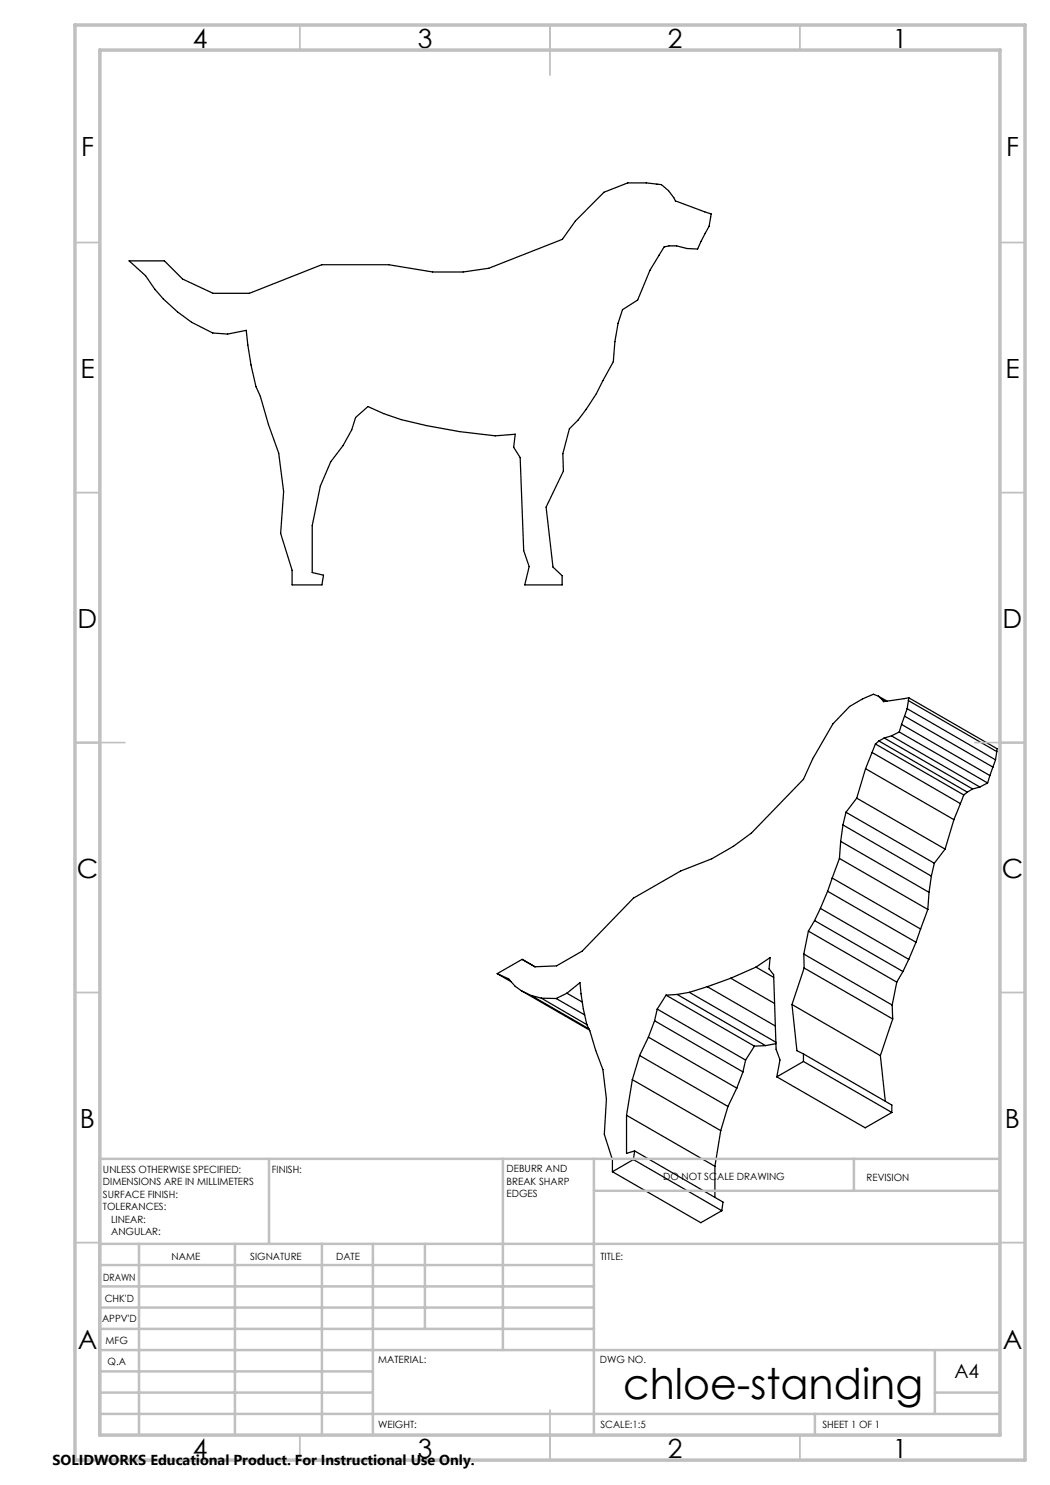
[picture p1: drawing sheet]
<svg xmlns="http://www.w3.org/2000/svg" width="210mm" height="297mm" viewBox="0 0 210 297" stroke-linecap="round" stroke-linejoin="round" font-family="sans-serif">
<g fill="none" stroke="#000" stroke-width=".25">
<path d="M25.8 52.2h7.1l3.6 3.6 6.1 2.9h7.3l14.4-5.8h13.5l8.7 1.5h6.1l5.2-.7 14.7-5.8 2.6-3.7 5.7-5.8 4.8-1.8h3.7l3 .3 1.4 1.2 1.4 2.1 7.1 2.6-.4 2.5-2.3 4.5-2.1-.1-2.1-.5h-1.5l-1 .2-2.8 4.6-2.5 6-3 1.9-.9 2.8-.6 3.6-.3 4.1-2.1 3.7a32 32 0 0 1-6.7 9.7l-1.3 4.9 .1 3.5-3.5 7.2 1.4 12 1.8 1.7v1.9h-7.4l.8-3.7-1.1-3.2-.7-18.6-1.3-2 .3-2.6-3.9 .3-7.2-.9-6.6-1.2-5.1-1.2-3.5-1.2-3.1-1.4-2.5 2.2-.8 2.5-1.7 3.1-2.5 3.3-2 4.8-1.7 7.9v9.4l2.3 .5-.3 2h-6v-3l-2.3-7.3 .6-8.4-1-7.7-2-5.7-1.6-5.6-.9-2-1-4.3-1-6.9-3.7 .7-3-.2a29.2 29.2 0 0 1-13.4-11.5zM175.7 139.2l-1-.4-2.2 1-2.6 1.5-3.3 3.5-4.1 7-1.8 4.1-10.4 10.7-3.6 2.7-4.4 2.5-6.2 2.4-9.4 5.4-10.2 10.6-5.2 3-4.3 .2-2.6-1.5-5 2.8M175.7 139.2l.8 .7M175.7 139.2l1.7 1M176.5 139.9l.6 .4M181.8 139.6l-5.1 .7-.2-.4M181.8 139.6l-.1 .5M181.8 139.6l17.6 10.2v.5M171.3 159.6l-2.1 2.9M171.3 159.6l17.7 10.2M173.1 153.7l-1.8 5.9M173.1 153.7l17.7 10.2"/>
<path d="M174.4 150.5l-1.3 3.2M174.4 150.5l17.7 10.2M175.1 148.8l-.7 1.7M175.1 148.8l17.7 10.2M175.8 148.2l-.7 .6M175.8 148.2l17.7 10.2M176.8 147.6l-1 .6M176.8 147.6l17.7 10.2M178.3 147.2l-1.5 .4M178.3 147.2l17.7 10.2M179.8 146.4l-1.5 .8M179.8 146.4l17.7 10.2"/>
<path d="M180.3 144.9l-.5 1.5M180.3 144.9l17.7 10.2M180.9 143.2l-.6 1.7M180.9 143.2l17.7 10.2M181.4 141.7l-.5 1.5M181.4 141.7l17.7 10.3M181.7 140.1l-.3 1.6M181.7 140.1l17.7 10.2M192.8 159l-.7 1.7M193.5 158.4l-.7 .6M194.5 157.8l-1 .6M196 157.4l-1.5 .4"/>
<path d="M197.5 156.6l-1.5 .8M198 155.1l-.5 1.5M198.6 153.4l-.6 1.7M199.1 152l-.5 1.4M199.4 150.3l-.3 1.7M165.5 178.3l-1.4 3.4M165.5 178.3l17.7 10.2M166.4 175.6l-.9 2.7M166.4 175.6l17.7 10.2M167.9 171.7l-1.5 3.9M167.9 171.7l17.7 10.2M168.1 168.3l-.2 3.4"/>
<path d="M168.1 168.3l17.7 10.2M168.6 165l-.5 3.3M168.6 165l17.7 10.2M169.2 162.5l-.6 2.5M169.2 162.5l17.7 10.1M185.8 178.5l-.2 3.4M186.3 175.2l-.5 3.3M186.9 172.6l-.6 2.6M189 169.8l-2.1 2.8M190.8 163.9l-1.8 5.9M192.1 160.7l-1.3 3.2M99.4 194.7l2.3 1.1 1.3 1.5 1.3 .9"/>
<path d="M99.4 194.7l2.8 1.7M104.3 198.2l2 .9M104.3 198.2l13.6 7.8M106.3 199.1l2 .5M106.3 199.1l11.5 6.7M108.3 199.6l2.9 .1M108.3 199.6l9.1 5.3M111.2 199.7l5.7 3.3M113.4 198.6l2.6-2.1 .7 5.3 .7 3.1M113.4 198.6l-2.2 1.1M113.4 198.6l3.1 1.8M133.2 199l-1.8 2.8"/>
<path d="M133.2 199l17.7 10.2M135.4 198.9l-2.2 .1M135.4 198.9l17.7 10.2M137.9 198.5l-2.5 .4M137.9 198.5l17.3 10M141.5 197.3l-3.6 1.2M141.5 197.3l13.6 7.9M146.2 195.6l-4.7 1.7M146.2 195.6l8.7 5.1M151.2 193.4l2.8-1.9-.2 2.3 .9 1.1 .5 15 .8 2.1-.6 3.4M151.2 193.4l-5 2.2M151.2 193.4l3.5 2.1"/>
<path d="M160.8 190.8v2.8M160.8 190.8l17.6 10.2M160.8 193.6l-2.4 7.3M160.8 193.6l17.7 10.2M161.7 186.2l-.9 4.6M161.7 186.2l17.7 10.2M162.9 184.1l-1.2 2.1M162.9 184.1l17.7 10.2M164.1 181.7l-1.2 2.4M164.1 181.7l17.7 10.2M179.4 196.4l-1 4.6M180.6 194.3l-1.2 2.1"/>
<path d="M181.8 191.9l-1.2 2.4M183.2 188.5l-1.4 3.4M184.1 185.8l-.9 2.7M185.6 181.9l-1.5 3.9M117.4 204.9l.6 1.3 1.1 3.9 1.5 3.8 .7 5.9-.4 7.1 1.6 5v2.4M126.5 215.9l-1.2 7.2M126.5 215.9l17.6 10.2M127.9 211.1l-1.4 4.8M127.9 211.1l17.7 10.2M129.7 207.4l-1.8 3.7M129.7 207.4l17.7 10.2M130.9 204.1l-1.2 3.3"/>
<path d="M130.9 204.1l17.7 10.3M131.4 201.8l-.5 2.3M131.4 201.8l17.7 10.2M147.4 217.6l-1.8 3.7M148.6 214.4l-1.2 3.2M149.1 212l-.5 2.4M150.9 209.2l-1.8 2.8M153.1 209.1l-2.2 .1M155.2 208.7l-2.1 .4M155.4 215.4l17.6 10.2 5.4-3.1M158.4 200.9l1 9.2 1.3 .7M158.4 200.9l17.7 10.2"/>
<path d="M160.7 210.8v1.5M160.7 212.3l-5.3 3.1M160.7 212.3l17.7 10.2M160.7 210.8l17.7 10.2v1.5M176.1 211.1l1 9.1M178.4 201l.1 2.8M178.5 203.8l-2.4 7.3M122.5 234.3l17.7 10.2 4.2-2.4M125.3 223.1v7.6l1.6-.5M125.3 223.1l17.7 10.2M126.7 231.9l-4.2 2.4M126.7 231.9l17.7 10.2"/>
<path d="M126.9 230.2l-.2 1.7M126.9 230.2l17.7 10.2-.2 1.7M143 233.3v6.2M144.1 226.1l-1.1 7.2M145.6 221.3l-1.5 4.8"/>
</g>
<g fill="none" stroke="#c0c0c0" stroke-width=".35">
<path d="M60 5v5M110 5v10M160 5v5M15 48.5h5M200 48.5h5M15 98.5h5M200 98.5h5M15 148.5h10M195 148.5h10M15 198.5h5M200 198.5h5M15 248.5h5"/>
<path d="M200 248.5h5M60 287v5M110 282v10M160 287v5"/>
</g>
<g fill="none" stroke="#c0c0c0" stroke-width=".5">
<path d="M53.8 231.8v17M100.6 231.8v38.2M118.8 231.8v55.2M118.8 238.2h81.2M170.8 231.8v6.4M200 231.8h-180v55.2M20 248.8h180M20 257.3h98.8M20 253h98.8M27.8 248.8v38.2M47 248.8v38.2M64.4 248.8v38.2"/>
<path d="M74.6 248.8v38.2M85 248.8v17M20 265.8h98.8M20 261.5h98.8M20 278.5h54.6M20 274.3h54.6M20 270h180M187 278.5h13M187 270v12.8M20 282.8h180M163 282.8v4.2"/>
</g>
<path d="M15 5h190v287h-190zM20 10h180v277h-180z" fill="none" stroke="#c0c0c0" stroke-width=".7"/>
<text font-size="8.5" x="124.6" y="279.7">chloe-standing</text>
<g font-size="5.3">
<text x="38.5" y="9.5">4</text>
<text x="83.5" y="9.5">3</text>
<text x="133.5" y="9.5">2</text>
<text x="178.5" y="9.5">1</text>
<text x="16.2" y="31.3">F</text>
<text x="201.2" y="31.3">F</text>
<text x="16.1" y="75.5">E</text>
<text x="201.1" y="75.5">E</text>
<text x="15.5" y="125.5">D</text>
<text x="200.5" y="125.5">D</text>
<text x="15.4" y="175.5">C</text>
<text x="200.4" y="175.5">C</text>
<text x="16" y="225.5">B</text>
<text x="201" y="225.5">B</text>
<text x="15.5" y="269.8">A</text>
<text x="200.5" y="269.8">A</text>
<text x="38.5" y="291.5">4</text>
<text x="83.5" y="291.5">3</text>
<text x="133.5" y="291.5">2</text>
<text x="178.5" y="291.5">1</text>
</g>
<text font-size="3.9" x="190.9" y="275.5">A4</text>
<text font-size="2.9" x="10.5" y="292.9">SOLIDWORKS Educational Product. For Instructional Use Only.</text>
<g font-size="2">
<text x="20.6" y="234.6">UNLESS OTHERWISE SPECIFIED:</text>
<text x="20.6" y="237.1">DIMENSIONS ARE IN MILLIMETERS</text>
<text x="20.6" y="239.6">SURFACE FINISH:</text>
<text x="54.4" y="234.6">FINISH:</text>
<text x="101.3" y="234.5">DEBURR AND</text>
<text x="101.3" y="237">BREAK SHARP</text>
<text x="101.3" y="239.5">EDGES</text>
<text x="132.6" y="236">DO NOT SCALE DRAWING</text>
<text x="173.3" y="236.2">REVISION</text>
<text x="20.6" y="242.1">TOLERANCES:</text>
<text x="22.2" y="244.6">LINEAR:</text>
<text x="22.2" y="247.1">ANGULAR:</text>
<text x="34.3" y="252">NAME</text>
<text x="50" y="251.9">SIGNATURE</text>
<text x="67.2" y="251.9">DATE</text>
<text x="120.1" y="251.9">TITLE:</text>
<text x="20.6" y="256.1">DRAWN</text>
<text x="20.9" y="260.3">CHK'D</text>
<text x="20.4" y="264.4">APPV'D</text>
<text x="21.1" y="268.8">MFG</text>
<text x="21.5" y="273">Q.A</text>
<text x="75.6" y="272.5">MATERIAL:</text>
<text x="120" y="272.5">DWG NO.</text>
<text x="75.6" y="285.5">WEIGHT:</text>
<text x="120.1" y="285.6">SCALE:1:5</text>
<text x="164.5" y="285.6">SHEET 1 OF 1</text>
</g>
</svg>
